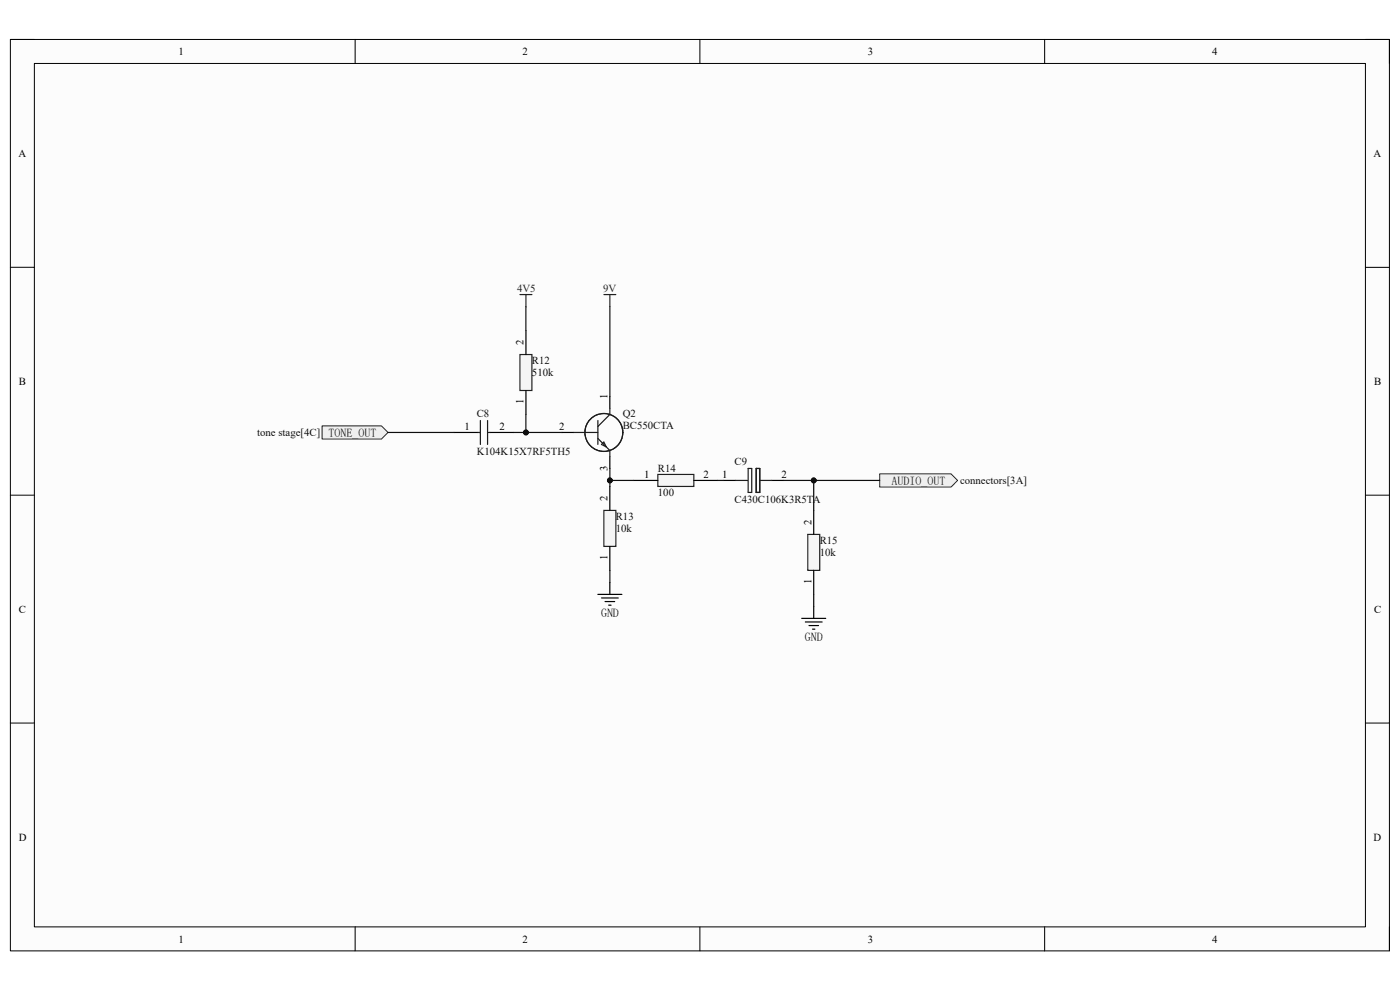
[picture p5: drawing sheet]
<svg xmlns="http://www.w3.org/2000/svg" width="297mm" height="210mm" viewBox="0 0 297 210" stroke-linecap="round" stroke-linejoin="round" font-family="sans-serif">
<path d="M2.2 8.4h292.6v193.3h-292.6z" fill-rule="evenodd" fill="#fcfcfc"/>
<path d="M2.2 8.4h292.6v193.3h-292.6z" fill="none" stroke="#000" stroke-width=".21"/>
<path d="M7.3 13.5h282.4v183.1h-282.4z" fill-rule="evenodd" fill="#fcfcfc"/>
<g fill="none" stroke="#000" stroke-width=".21">
<path d="M2.2 8.4h5.1M7.3 13.5h282.4v183.1h-282.4zM75.3 8.4v5.1M148.5 8.4v5.1M221.6 8.4v5.1M289.7 8.4h5.1v5.1M2.2 56.7h5.1M289.7 56.7h5.1M2.2 105h5.1M289.7 105.1h5.1M2.2 153.4h5.1M289.7 153.4h5.1"/>
<path d="M75.3 196.6v5.1M148.5 196.6v5.1M221.6 196.6v5.1M294.8 196.6v5.1"/>
</g>
<path d="M68.3 90.3h12.6l1.4 1.4-1.4 1.4h-12.6z" fill-rule="evenodd" fill="#f0f0f0"/>
<path d="M68.3 90.3h12.6l1.4 1.4-1.4 1.4h-12.6z" fill="none" stroke="#262626" stroke-width=".21"/>
<path d="M126.8 126.1h5.1M127.6 126.9h3.6M128.4 127.6h2M129.1 128.4h.5M129.4 123.5v2.6M170.1 131.2h5.1M170.9 131.9h3.5M171.6 132.7h2.1M172.4 133.5h.5M172.6 128.6v2.6" fill="none" stroke="#000" stroke-width=".25"/>
<path d="M186.6 100.5h15.2l1.4 1.4-1.4 1.4h-15.2z" fill-rule="evenodd" fill="#f0f0f0"/>
<path d="M186.6 100.5h15.2l1.4 1.4-1.4 1.4h-15.2z" fill="none" stroke="#262626" stroke-width=".21"/>
<path d="M110.3 75.2h2.5v7.6h-2.5z" fill-rule="evenodd" fill="#f5f5f5"/>
<path d="M110.3 75.2h2.5v7.6h-2.5z" fill="none" stroke="#262626" stroke-width=".25"/>
<path d="M111.6 70.1v5.1M111.6 82.8v5.1" fill="none" stroke="#000" stroke-width=".25"/>
<path d="M139.6 100.6h7.6v2.6h-7.6z" fill-rule="evenodd" fill="#f5f5f5"/>
<path d="M139.6 100.6h7.6v2.6h-7.6z" fill="none" stroke="#262626" stroke-width=".25"/>
<path d="M134.5 101.9h5.1M147.2 101.9h5.1" fill="none" stroke="#000" stroke-width=".25"/>
<path d="M128.1 108.3h2.6v7.6h-2.6z" fill-rule="evenodd" fill="#f5f5f5"/>
<path d="M128.1 108.3h2.6v7.6h-2.6z" fill="none" stroke="#262626" stroke-width=".25"/>
<path d="M129.4 103.2v5.1M129.4 115.9v5.1" fill="none" stroke="#000" stroke-width=".25"/>
<path d="M171.4 113.4h2.5v7.6h-2.5z" fill-rule="evenodd" fill="#f5f5f5"/>
<path d="M110.3 62.5h2.5M111.6 62.5v2.5M128.1 62.5h2.6M129.4 62.5v2.5M171.4 113.4h2.5v7.6h-2.5z" fill="none" stroke="#262626" stroke-width=".25"/>
<path d="M96.3 91.7h5.1M103.9 91.7h5.1M119.2 91.7h2.6M129.4 84.1v2.6M129.4 96.8v2.6M153.6 101.9h2.5M163.7 101.9h2.6M172.6 108.3v5.1M172.6 121v5.1" fill="none" stroke="#000" stroke-width=".25"/>
<g fill="none" stroke="#1c1c1c" stroke-width=".25">
<path d="M101.4 91.7h.5M101.9 89.2v5.1M103.4 89.2v5.1M103.4 91.7h.5M121.8 91.7h5M126.8 89.2v5.1M126.8 93l2.6 2.6v1.2M127.6 94.3l.5-.5 .5 1zM129.4 86.7v1.2l-2.6 2.6M158.7 99.4h.8v5.1h-.8zM160.4 99.4h.8v5.1h-.8zM156.1 101.9h2.5"/>
<path d="M161.2 101.9h2.5"/>
<circle cx="128.1" cy="91.7" r="4"/>
</g>
<path d="M82.3 91.7h14M111.6 87.9v3.8h-2.6" fill="none" stroke="#0e0e0e" stroke-width=".25"/>
<circle cx="111.6" cy="91.7" r=".51" fill="#0e0e0e"/>
<circle cx="111.6" cy="91.7" r=".51" fill="none" stroke="#0e0e0e" stroke-width=".21"/>
<path d="M111.6 65v5.1M111.6 91.7h7.6" fill="none" stroke="#0e0e0e" stroke-width=".25"/>
<circle cx="111.6" cy="91.7" r=".51" fill="#0e0e0e"/>
<circle cx="111.6" cy="91.7" r=".51" fill="none" stroke="#0e0e0e" stroke-width=".21"/>
<path d="M129.4 65v19.1M129.4 99.4v3.8" fill="none" stroke="#0e0e0e" stroke-width=".25"/>
<circle cx="129.4" cy="101.9" r=".51" fill="#0e0e0e"/>
<circle cx="129.4" cy="101.9" r=".51" fill="none" stroke="#0e0e0e" stroke-width=".21"/>
<path d="M129.4 101.9h5.1" fill="none" stroke="#0e0e0e" stroke-width=".25"/>
<circle cx="129.4" cy="101.9" r=".51" fill="#0e0e0e"/>
<circle cx="129.4" cy="101.9" r=".51" fill="none" stroke="#0e0e0e" stroke-width=".21"/>
<path d="M152.3 101.9h1.3M166.3 101.9h20.3" fill="none" stroke="#0e0e0e" stroke-width=".25"/>
<circle cx="172.6" cy="101.9" r=".51" fill="#0e0e0e"/>
<circle cx="172.6" cy="101.9" r=".51" fill="none" stroke="#0e0e0e" stroke-width=".21"/>
<path d="M172.6 101.9v6.4" fill="none" stroke="#0e0e0e" stroke-width=".25"/>
<circle cx="172.6" cy="101.9" r=".51" fill="#0e0e0e"/>
<circle cx="172.6" cy="101.9" r=".51" fill="none" stroke="#0e0e0e" stroke-width=".21"/>
<path d="M129.4 121v2.5M172.6 126.1v2.5" fill="none" stroke="#0e0e0e" stroke-width=".25"/>
<g font-size="2.5" fill="#0e0e0e">
<text x="69.7" y="92.6">TONE_OUT</text>
<text x="189.1" y="102.8">AUDIO_OUT</text>
</g>
<g font-size="2.5">
<text x="127.5" y="130.8">GND</text>
<text x="170.8" y="135.9">GND</text>
</g>
<g font-size="2.3">
<text x="37.9" y="11.7">1</text>
<text x="110.9" y="11.7">2</text>
<text x="184.1" y="11.7">3</text>
<text x="257.1" y="11.7">4</text>
<text x="3.9" y="33.3">A</text>
<text x="291.4" y="33.3">A</text>
<text x="111.1" y="73.2" transform="rotate(-90 111.1 73.2)">2</text>
<text x="4" y="81.6">B</text>
<text x="291.5" y="81.6">B</text>
<text x="111.1" y="85.7" transform="rotate(-90 111.1 85.7)">1</text>
<text x="128.9" y="84.6" transform="rotate(-90 128.9 84.6)">1</text>
<text x="98.5" y="91.2">1</text>
<text x="106" y="91.2">2</text>
<text x="118.7" y="91.2">2</text>
<text x="128.9" y="99.8" transform="rotate(-90 128.9 99.8)">3</text>
<text x="136.7" y="101.4">1</text>
<text x="149.2" y="101.4">2</text>
<text x="153.2" y="101.4">1</text>
<text x="165.8" y="101.4">2</text>
<text x="128.9" y="106.3" transform="rotate(-90 128.9 106.3)">2</text>
<text x="172.1" y="111.3" transform="rotate(-90 172.1 111.3)">2</text>
<text x="128.9" y="118.8" transform="rotate(-90 128.9 118.8)">1</text>
<text x="172.1" y="123.9" transform="rotate(-90 172.1 123.9)">1</text>
<text x="4" y="130">C</text>
<text x="291.5" y="130">C</text>
<text x="4" y="178.3">D</text>
<text x="291.4" y="178.3">D</text>
<text x="37.9" y="199.9">1</text>
<text x="110.9" y="199.9">2</text>
<text x="184.1" y="199.9">3</text>
<text x="257.1" y="199.9">4</text>
</g>
<g font-size="2.3" fill="#262626">
<text x="109.7" y="62">4V5</text>
<text x="128" y="62">9V</text>
</g>
<g font-size="2.3" fill="#0e0e0e">
<text x="112.9" y="77.2">R12</text>
<text x="112.9" y="79.8">510k</text>
<text x="101.1" y="88.4">C8</text>
<text x="132.1" y="88.4">Q2</text>
<text x="54.5" y="92.5">tone stage[4C]</text>
<text x="132.1" y="91">BC550CTA</text>
<text x="101.1" y="96.6">K104K15X7RF5TH5</text>
<text x="139.6" y="100.1">R14</text>
<text x="155.8" y="98.6">C9</text>
<text x="139.6" y="105.2">100</text>
<text x="155.8" y="106.7">C430C106K3R5TA</text>
<text x="203.7" y="102.7">connectors[3A]</text>
<text x="130.6" y="110.3">R13</text>
<text x="130.6" y="112.9">10k</text>
<text x="173.9" y="115.4">R15</text>
<text x="173.9" y="117.9">10k</text>
</g>
</svg>
